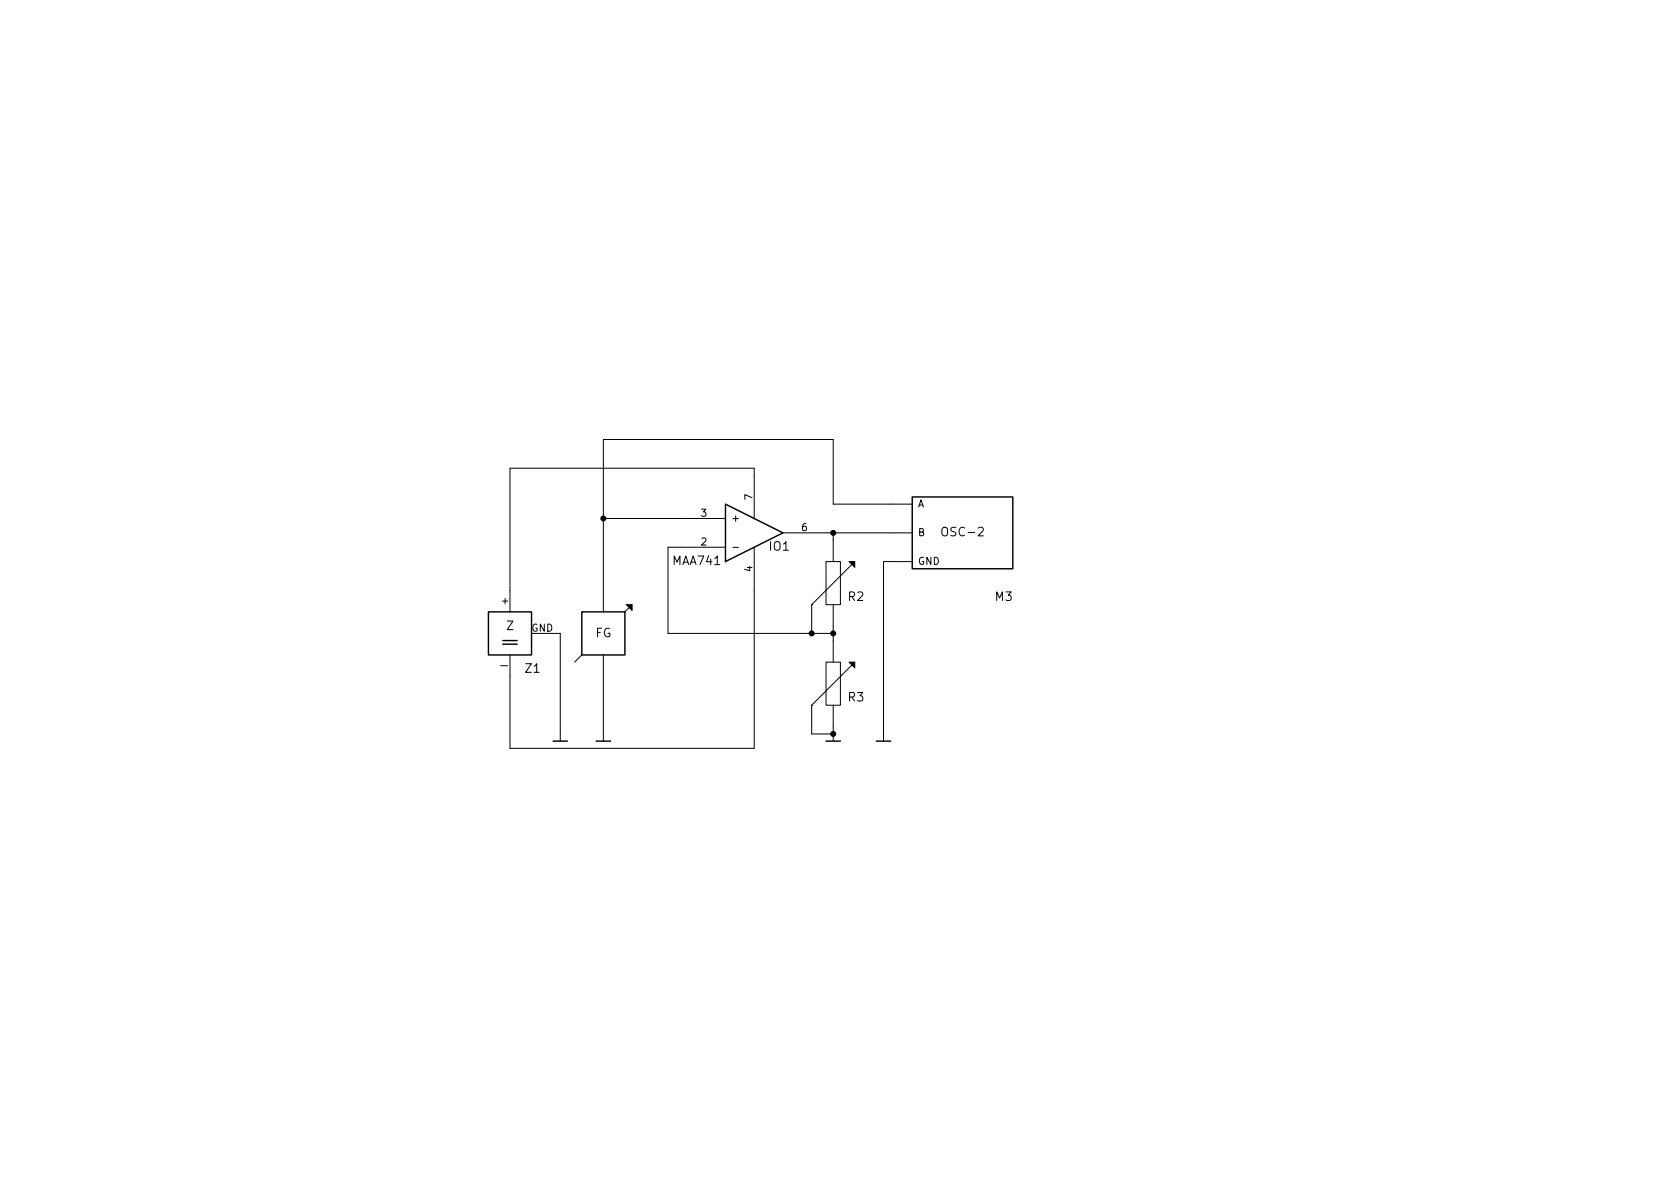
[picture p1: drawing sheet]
<svg xmlns="http://www.w3.org/2000/svg" width="297mm" height="210mm" viewBox="0 0 297 210" stroke-linecap="round" stroke-linejoin="round" font-family="sans-serif">
<g fill="none" stroke="#000" stroke-width=".18">
<path d="M106.7 91.7h21.6M128.3 96.8h-10.2v15.2h29.2M129.6 96.8h1M133.3 91.7v-8.9h-43.1v25.4M133.3 96.8v35.5h-43.1v-16.5M138.4 94.2h22.9M146 99.3h2.6v7.6h-2.6zM147.3 94.2v5.1M151.1 99.3l-7.6 7.6M161.3 89.1h-14v-11.4h-40.6v30.5M161.3 99.3h-5.1v31.8M94 112h5.1v19.1"/>
<path d="M102.9 115.8l-1.3 1.3M106.7 115.8v15.3M111.8 106.9l-1.3 1.3M143.5 106.9h.1M143.5 106.9v5.1M146 117.1h2.6v7.6h-2.6zM147.3 106.9v10.2M151.1 117.1l-7.6 7.6M143.5 124.7h.1M143.5 124.7v5.1h3.8M147.3 124.7v6.4"/>
</g>
<path d="M110.7 106.9h1.1v1zM150.1 99.3h1v1zM150.1 117.1h1v1z" fill="#000" stroke="#000" stroke-width=".18"/>
<path d="M128.3 89.1l10.1 5.1-10.1 5.1zM161.3 87.9h17.8v12.7h-17.8zM86.4 108.2h7.6v7.6h-7.6zM88.9 113.9h2.5M88.9 113.3h2.5M102.9 108.2h7.6v7.6h-7.6zM97.8 131.1h2.5M105.4 131.1h2.5M146 131.1h2.6M154.9 131.1h2.6" fill="none" stroke="#000" stroke-width=".25"/>
<g fill="#000" stroke="#000" stroke-width=".25">
<circle cx="106.7" cy="91.7" r=".41"/>
<circle cx="147.3" cy="94.2" r=".41"/>
<circle cx="143.5" cy="112" r=".41"/>
<circle cx="147.3" cy="112" r=".41"/>
<circle cx="147.3" cy="129.8" r=".41"/>
</g>
<g font-size="2.1">
<text x="167" y="94.9">OSC-2</text>
<text x="119" y="100">MAA741</text>
<text x="136.1" y="97.5">IO1</text>
<text x="150" y="106.3">R2</text>
<text x="176" y="106.3">M3</text>
<text x="89.5" y="111.5">Z</text>
<text x="105.2" y="112.8">FG</text>
<text x="92.9" y="119">Z1</text>
<text x="150" y="124.1">R3</text>
</g>
<g font-size="1.8">
<text x="133.1" y="88.4" transform="rotate(-90 133.1 88.4)">7</text>
<text x="162.3" y="89.8">A</text>
<text x="124" y="91.4">3</text>
<text x="129.3" y="92.3">+</text>
<text x="141.8" y="94">6</text>
<text x="162.3" y="94.9">B</text>
<text x="124" y="96.5">2</text>
<text x="133.1" y="101.1" transform="rotate(-90 133.1 101.1)">4</text>
<text x="162.3" y="99.9">GND</text>
<text x="89.9" y="106.8" transform="rotate(-90 89.9 106.8)">+</text>
<text x="93.9" y="111.8">GND</text>
<text x="89.9" y="118" transform="rotate(-90 89.9 118)">I</text>
</g>
</svg>
